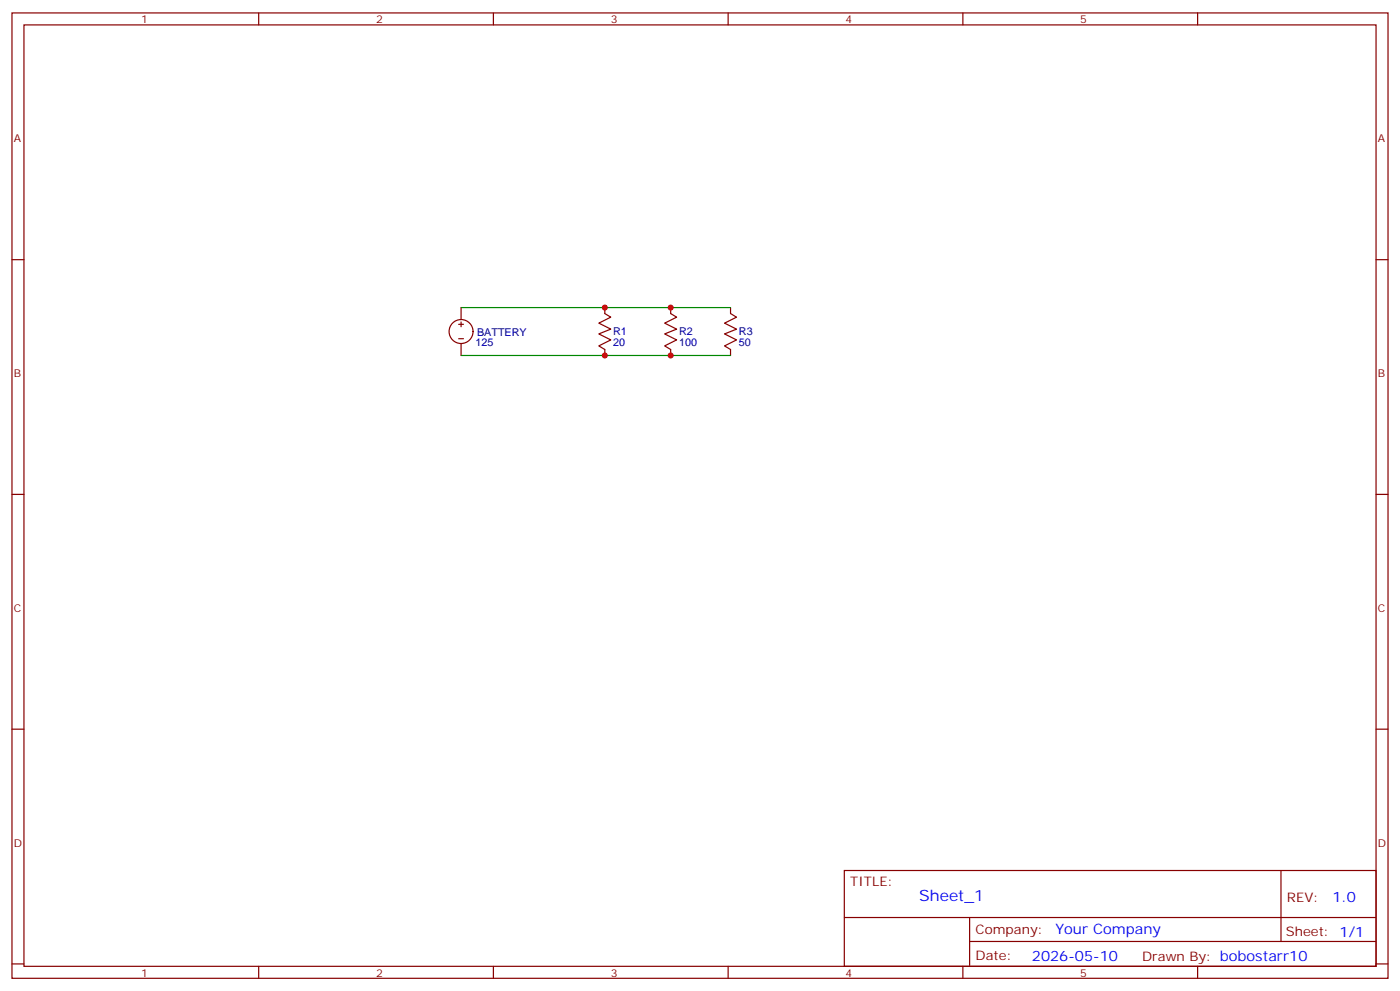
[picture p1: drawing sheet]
<svg xmlns="http://www.w3.org/2000/svg" width="412mm" height="292mm" viewBox="0 0 412 292" stroke-linecap="round" stroke-linejoin="round" font-family="sans-serif">
<g fill="none" stroke="#870000" stroke-width=".35">
<path d="M3.5 3.8h405.4v284.3h-405.4zM7.1 7.3h398.2v277.3h-398.2zM76.2 3.8v3.5M145.3 3.8v3.5M214.5 3.8v3.5M283.6 3.8v3.5M352.8 3.8v3.5M3.5 76.5h3.6M405.3 76.5h3.6M135.1 95.5h1.4M135.1 99.8h1.4M135.8 90.6v3.5"/>
<path d="M135.8 94.8v1.4M178.2 90.6v1.8l1.7 1-3.5 1.8 3.5 1.7-3.5 1.5 3.5 1.7-3.5 1.8 1.8 1v1.8M197.6 90.6v1.8l1.7 1-3.5 1.8 3.5 1.7-3.5 1.5 3.5 1.7-3.5 1.8 1.8 1v1.8M215.2 90.6v1.8l1.8 1-3.6 1.8 3.6 1.7-3.6 1.5 3.6 1.7-3.6 1.8 1.8 1v1.8M135.8 101.2v3.5M3.5 145.6h3.6M405.3 145.6h3.6M3.5 214.8h3.6M405.3 214.8h3.6M248.7 256.4h156.6v28.2h-156.6zM377.3 256.4v20.9M248.7 270.2h156.5"/>
<path d="M285.6 277.3h119.6M285.6 270.2v14.2M3.5 283.9h3.6M76.2 284.6v3.5M145.3 284.6v3.5M214.5 284.6v3.5M283.6 284.6v3.5M352.8 284.6v3.5M405.3 283.9h3.6"/>
<circle cx="135.8" cy="97.6" r="3.5"/>
</g>
<path d="M135.8 90.6h79.4M135.8 104.7h79.4" fill="none" stroke="#008700" stroke-width=".35"/>
<g fill="#c00">
<circle cx="178.2" cy="104.7" r=".88"/>
<circle cx="197.6" cy="104.7" r=".88"/>
<circle cx="178.2" cy="90.6" r=".88"/>
<circle cx="197.6" cy="90.6" r=".88"/>
</g>
<text font-size="4.6" fill="#00f" x="270.8" y="265.4">Sheet_1</text>
<g font-size="4.2" fill="#00f">
<text x="392.5" y="265.7">1.0</text>
<text x="310.9" y="275.2">Your Company</text>
<text x="304" y="283">2026-05-10</text>
</g>
<g font-size="3.9" fill="#800">
<text x="250.5" y="261">TITLE:</text>
<text x="379.1" y="265.7">REV:</text>
<text x="287.4" y="275.2">Company:</text>
<text x="378.7" y="275.8">Sheet: 1/1</text>
<text x="287.4" y="282.9">Date:</text>
<text x="336.4" y="282.9">Drawn By: bobostarr10</text>
</g>
<g font-size="3.2" fill="#800">
<text x="41.6" y="6.8">1</text>
<text x="110.8" y="6.8">2</text>
<text x="179.9" y="6.8">3</text>
<text x="249.1" y="6.8">4</text>
<text x="318.2" y="6.8">5</text>
<text x="4.1" y="41.9">A</text>
<text x="405.9" y="41.9">A</text>
<text x="4.1" y="111.1">B</text>
<text x="405.9" y="111.1">B</text>
<text x="4.1" y="180.2">C</text>
<text x="405.9" y="180.2">C</text>
<text x="4.1" y="249.3">D</text>
<text x="405.9" y="249.3">D</text>
<text x="41.6" y="287.6">1</text>
<text x="110.8" y="287.6">2</text>
<text x="179.9" y="287.6">3</text>
<text x="249.1" y="287.6">4</text>
<text x="318.2" y="287.6">5</text>
</g>
<g font-size="3.2" fill="#000080">
<text x="140.1" y="101.8">125</text>
<text x="140.5" y="98.8">BATTERY</text>
<text x="180.6" y="98.8">R1</text>
<text x="200" y="98.8">R2</text>
<text x="217.7" y="98.8">R3</text>
<text x="180.6" y="102">20</text>
<text x="200" y="102">100</text>
<text x="217.7" y="102">50</text>
</g>
</svg>
